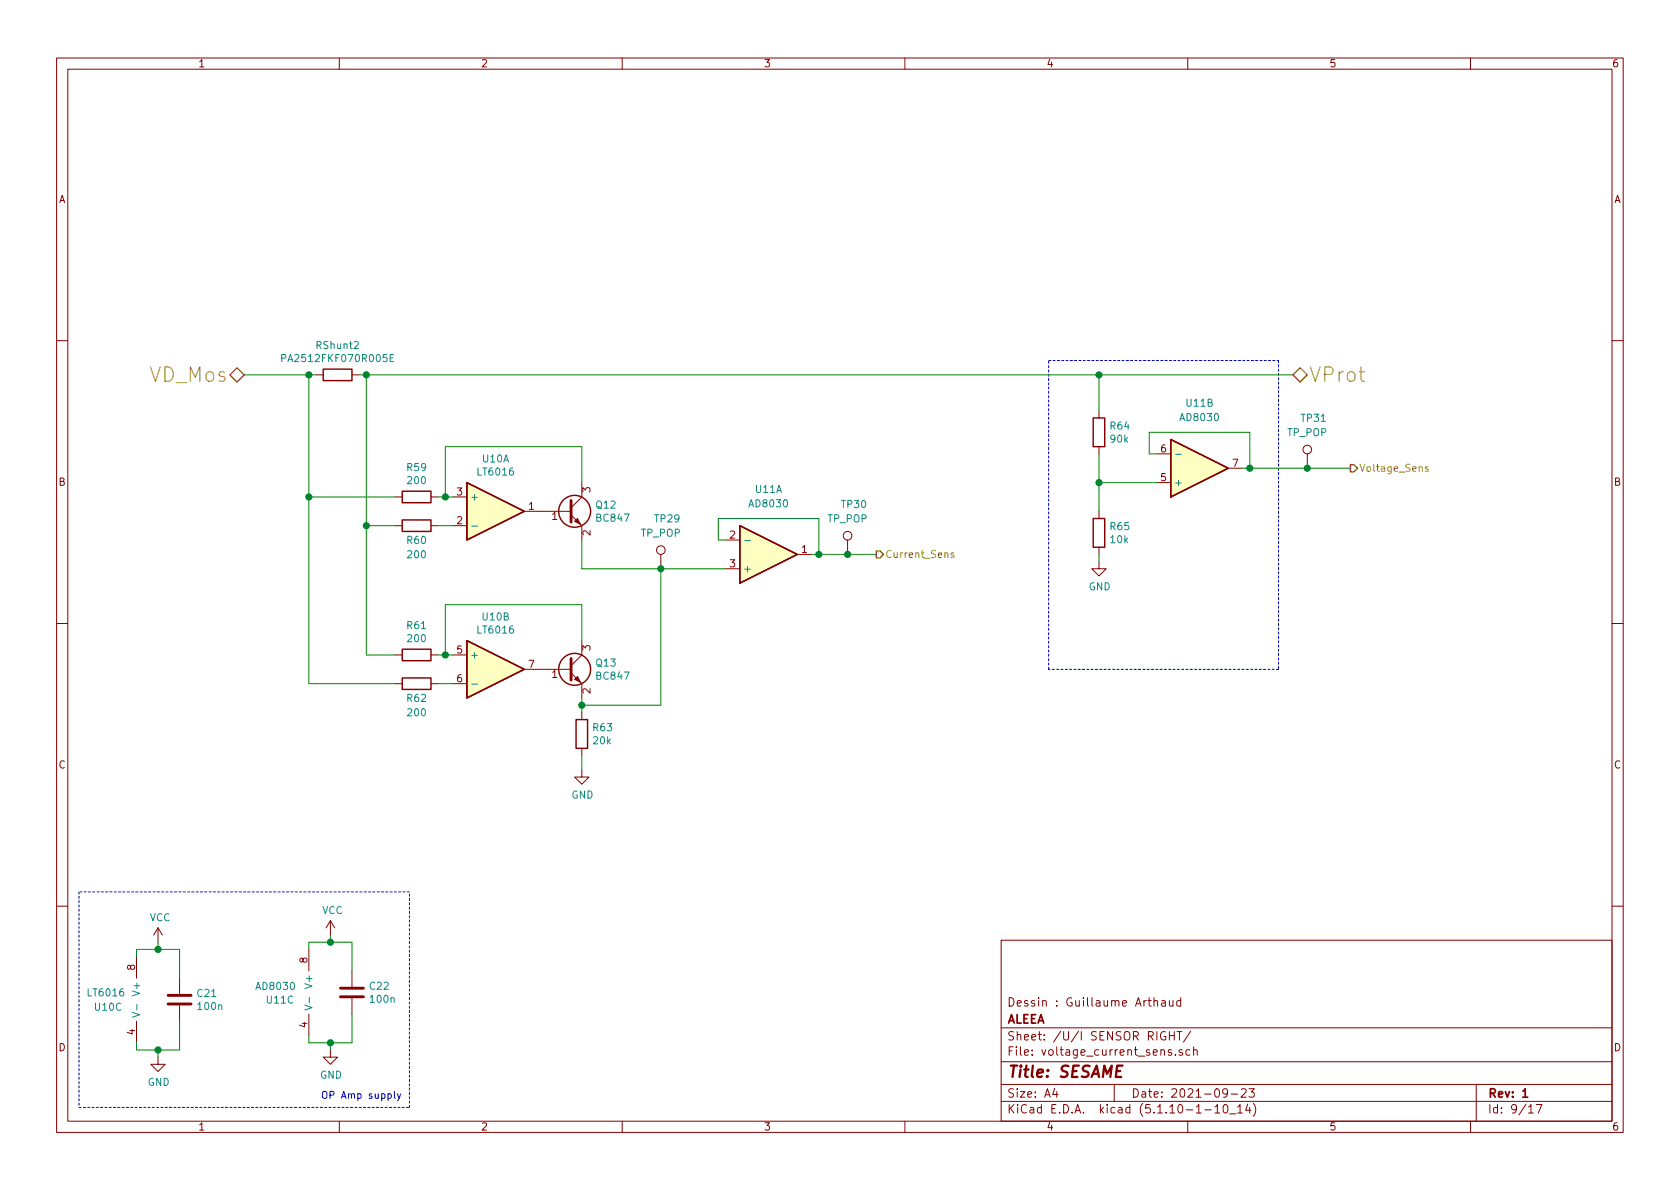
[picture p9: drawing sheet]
<svg xmlns="http://www.w3.org/2000/svg" width="297mm" height="210mm" viewBox="0 0 297 210" stroke-linecap="round" stroke-linejoin="round" font-family="sans-serif">
<g fill="none" stroke="#840000" stroke-width=".18">
<path d="M10 10.3h277v189.9h-277zM12 12.2h273v186.1h-273zM60 10.3v1.9M110 10.3v1.9M160 10.3v1.9M210 10.3v1.9M260 10.3v1.9M10 60.2h2M55.9 66.3h1.2M62.2 66.3h1.3M194.3 72.6v1.3M194.3 79v1.3"/>
<path d="M285 60.2h2M69.8 93h1.3M69.8 87.9h1.3M76.2 93h1.3M76.2 87.9h1.3M80 93h2.5M80 87.9h2.5M92.7 90.4h8.3M101 91.1l1.9 1.9v2.5M102.9 85.3v2.6l-1.9 1.9M116.8 98v2.6M128.3 95.5h2.5"/>
<path d="M141 98h2.5M149.9 95.5v2.5M194.3 99.3v1.3h1.3l-1.3 1.2-1.3-1.2h1.3M194.3 90.4v1.3M194.3 96.8v1.2M204.5 85.3h2.5M204.5 80.3h2.5M217.2 82.8h2.5M231.1 80.3v2.5M10 110.3h2M69.8 115.8h1.3M76.2 115.8h1.3"/>
<path d="M80 115.8h2.5M92.7 118.4h8.3M101 119l1.9 1.9v2.5M102.9 113.3v2.5l-1.9 1.9M128.3 100.6h2.5M285 110.3h2M69.8 120.9h1.3M76.2 120.9h1.3M80 120.9h2.5M102.9 136.1v1.3h1.2l-1.2 1.3-1.3-1.3h1.3M102.9 126v1.2M102.9 132.3v1.3"/>
<path d="M10 160.2h2M24.1 169.2v3.8M27.9 164.1l-.7 1.2M27.9 164.1v2.5M27.9 164.1l.8 1.2M31.7 173v2.8M31.7 177.8v2.8M54.6 167.9v3.8M54.6 179.3v3.8M58.4 162.8l-.7 1.3M58.4 162.8v2.5M58.4 162.8l.8 1.3"/>
<path d="M62.2 171.7v2.8M62.2 176.5v2.8M177 166.3h108v32h-108zM204 177.1l.3-.2 .3 .1 .1 .9M204 176.4v1.5M205.4 177h.6v.9M206 177.3l-.5 .1a.29 .29 0 0 0-.2 .2 .29 .29 0 0 0 .2 .3l.5-.1M206.8 176.9v.9l.4 .1 .2-.1M207.4 176.9v1M208.8 177l-.5-.1-.2 .3v.6l.2 .1 .5-.1M208.8 176.4v1.5M285 160.2h2"/>
<path d="M24.1 180.6v3.8M27.9 186.9v1.3h1.3l-1.3 1.3-1.2-1.3h1.2M58.4 185.7v1.2h1.3l-1.3 1.3-1.3-1.3h1.3M60 198.3v1.9M110 198.3v1.9M160 198.3v1.9M177 194.8h108M177 191.8h108M177 187.8h108M177 181.8h108M186.5 192.5l-.4 1h1M186.8 193v1"/>
<path d="M197 191.8v3M206 182.5a.73 .73 0 0 0-.9 .5 .73 .73 0 0 0 .6 .9l.4-.1v-.5h-.3M206.8 182.4v1.5M206.8 183.1h.8M207.1 185.7l-.3-.1-.2 .2v.2l.5 .2v.3h-.5M207.6 182.4v1.5M207.8 186.5v.1M208.1 182.4h.9M208.5 182.4v1.5M209 185.7a.37 .37 0 0 0-.5 .1v.2l.5 .2 .1 .1-.2 .3-.4-.1M210 198.3v1.9M210.4 185.7l-.4-.1-.3 .3 .1 .6 .2 .1 .4-.1"/>
<path d="M210.5 182.3l-1.3 2M211 185.7h.1a.37 .37 0 0 1 .6 .1v.8M211 185.1v1.5M213 196.3h1.2M214.8 195.8l.4-.5v1.5M214.8 196.8h.9M216.4 195.5l.3-.2a.94 .94 0 0 1 0 1.5l-.4-.3v-.6zM217 193.2l-.1 .2a.48 .48 0 0 1-.6-.1v-.6a.48 .48 0 0 1 .6-.1l.1 .1a1.19 1.19 0 0 1-.2 1.2l-.5 .1M217.4 197h1.1M217.7 193.5h1.1M218.8 195.8l.5-.5v1.5M218.8 196.8h.9"/>
<path d="M219.5 192.7l.2-.2h.3l.3 .2v.3v.2l-.9 .8h.9M220.6 195.2l-.4 1.1h1M220.8 192.5h1l-.5 .6 .4 .1v.7l-.2 .1-.7-.1M221 195.8v1M221.6 195.1a1.71 1.71 0 0 1 0 2.3M260 198.3v1.9M261 191.8v6.5M270.3 195.8l.4-.5v1.5M270.3 196.8h.8M271.6 195.3h1l-.6 1.5"/>
<circle cx="231.1" cy="79.5" r=".76"/>
<circle cx="116.8" cy="97.3" r=".76"/>
<circle cx="149.9" cy="94.7" r=".76"/>
</g>
<path d="M269.2 193l.5-.5v1.5M269.2 194h.9" fill="none" stroke="#840000" stroke-width=".3"/>
<g fill="#ffffc2" stroke="#ffffc2" stroke-width=".18">
<path d="M207 77.7l10.2 5.1-10.2 5.1z"/>
<path d="M82.5 113.3l10.2 5.1-10.2 5z"/>
<path d="M82.5 85.3l10.2 5.1-10.2 5.1z"/>
<path d="M130.8 93l10.2 5-10.2 5.1z"/>
</g>
<g fill="none" stroke="#840000" stroke-width=".25">
<path d="M57.1 65.3h5.1v2h-5.1zM193.3 73.9h2v5.1h-2zM207 77.7l10.2 5.1-10.2 5.1zM71.1 91.9h5.1v2.1h-5.1zM71.1 86.9h5.1v2h-5.1zM82.5 85.3l10.2 5.1-10.2 5.1zM130.8 93l10.2 5-10.2 5.1zM193.3 91.7h2v5.1h-2zM71.1 114.8h5.1v2h-5.1zM71.1 119.9h5.1v2h-5.1zM82.5 113.3l10.2 5.1-10.2 5zM101.9 127.2h2v5.1h-2z"/>
<circle cx="101.6" cy="90.4" r="2.82"/>
<circle cx="101.6" cy="118.4" r="2.82"/>
</g>
<path d="M49.8 63.3l.7-.1v-.4l-.7-.1v1.3M69 63.3h.4M69.6 62.7h-.6v1.3h.6M83.4 93h1M131.7 95.6h1M207.9 80.3h1M83.4 121h1M23.4 179l1.3 .4-1.3 .5M24.2 177.6v1M53.9 177.7l1.3 .5-1.3 .4M54.7 176.4v.9" fill="none" stroke="#008484" stroke-width=".18"/>
<path d="M101 88.5v3.8M101 116.5v3.8M29.7 177.5h4.1M29.7 176h4.1M60.2 176.3h4.1M60.2 174.7h4.1" fill="none" stroke="#840000" stroke-width=".51"/>
<g fill="#840000" stroke="#840000" stroke-width=".18">
<path d="M101.6 92.2l.5-.5 .5 1z"/>
<path d="M101.6 120.1l.5-.5 .5 1z"/>
</g>
<path d="M185.4 63.7h40.7M226.1 63.7v54.7M185.4 118.4v-54.7M226.1 118.4h-40.7M14 157.7v38.1M72.4 157.7h-58.4M14 195.8h58.4M72.4 195.8v-38.1" fill="none" stroke="#0000c2" stroke-width=".18" stroke-dasharray=".4 .4"/>
<g fill="none" stroke="#008400" stroke-width=".18">
<path d="M43.2 66.3h12.7M54.6 66.3v54.6h15.2M63.5 66.3h165.1M64.8 66.3v49.5h5M194.3 66.3v6.3M54.6 87.9h15.2M64.8 93h5M77.5 93h2.5M77.5 87.9h2.5M102.9 85.3v-6.3h-24.2v8.9M102.9 95.5v5.1h25.4M128.3 95.5h-1.3v-3.8h17.8v6.3"/>
<path d="M143.5 98h11.4M194.3 80.3v10.1M194.3 98v1.3M194.3 85.3h10.2M204.5 80.3h-1.3v-3.9h17.8v6.4M219.7 82.8h19.1M77.5 115.8h2.5M102.9 113.3v-6.4h-24.2v8.9M116.8 100.6v24.1h-13.9M77.5 120.9h2.5M102.9 123.4v2.6M102.9 133.6v2.5"/>
<path d="M24.1 169.2v-1.3h7.6v5.1M27.9 166.6v1.3M54.6 167.9v-1.3h7.6v5.1M58.4 165.3v1.3M62.2 179.3v5.1h-7.6v-1.3M27.9 185.7v1.2M31.7 180.6v5.1h-7.6v-1.3M58.4 184.4v1.3"/>
</g>
<path d="M168.6 97.8h-.3l-.2 .1 .1 .2 .4 .1v.3h-.5M252.5 82.6l-.3-.1-.2 .2 .1 .2 .4 .1v.3h-.5" fill="none" stroke="#848400" stroke-width=".18"/>
<path d="M40.6 66.3l1.3-1.3 1.3 1.3-1.3 1.3zM228.6 66.3l1.3-1.3 1.2 1.3-1.2 1.3zM154.9 97.4h.7l.6 .6-.6 .7h-.7zM238.8 82.2h.6l.6 .6-.6 .6h-.6z" fill="none" stroke="#848400" stroke-width=".25"/>
<path d="M57 193.2l.3-.2a.44 .44 0 0 1 .5 .4v.7l-.3 .1h-.3a1 1 0 0 1-.2-1zM70.9 193.4l-.5 1.1-.1 .2" fill="none" stroke="#0000c2" stroke-width=".18"/>
<g fill="#008400" stroke="#008400" stroke-width=".25">
<circle cx="58.4" cy="184.4" r=".51"/>
<circle cx="58.4" cy="166.6" r=".51"/>
<circle cx="64.8" cy="66.3" r=".51"/>
<circle cx="27.9" cy="185.7" r=".51"/>
<circle cx="27.9" cy="167.9" r=".51"/>
<circle cx="194.3" cy="66.3" r=".51"/>
<circle cx="116.8" cy="100.6" r=".51"/>
<circle cx="144.8" cy="98" r=".51"/>
<circle cx="194.3" cy="85.3" r=".51"/>
<circle cx="102.9" cy="124.7" r=".51"/>
<circle cx="221" cy="82.8" r=".51"/>
<circle cx="78.7" cy="115.8" r=".51"/>
<circle cx="54.6" cy="66.3" r=".51"/>
<circle cx="231.1" cy="82.8" r=".51"/>
<circle cx="78.7" cy="87.9" r=".51"/>
<circle cx="64.8" cy="93" r=".51"/>
<circle cx="149.9" cy="98" r=".51"/>
<circle cx="54.6" cy="87.9" r=".51"/>
</g>
<g font-size="3.5" fill="#848400">
<text x="26.4" y="67.6">VD_Mos</text>
<text x="231.4" y="67.6">VProt</text>
</g>
<text font-size="2.8" fill="#840000" x="178" y="190.5">Title: SESAME</text>
<g font-size="2.1" fill="#840000">
<text x="178" y="178">Dessin : Guillaume Arthaud</text>
<text x="178" y="184">Sheet: /U/I SENSOR RIGHT/</text>
<text x="178" y="181">ALEEA</text>
<text x="178" y="186.7">File: voltage_current_sens.sch</text>
<text x="178" y="196.9">KiCad E.D.A. kicad (5.1.10-1-10_14)</text>
<text x="178" y="194.1">Size: A4</text>
<text x="200" y="194.1">Date: 2021-09-23</text>
<text x="263" y="194.1">Rev: 1</text>
<text x="263" y="196.9">Id: 9/17</text>
</g>
<g font-size="1.8" fill="#840000">
<text x="35" y="11.9">1</text>
<text x="85" y="11.9">2</text>
<text x="135" y="11.9">3</text>
<text x="185" y="11.9">4</text>
<text x="235" y="11.9">5</text>
<text x="285" y="11.9">6</text>
<text x="10.4" y="35.9">A</text>
<text x="285.4" y="35.9">A</text>
<text x="205.3" y="80">6</text>
<text x="218" y="82.5">7</text>
<text x="10.4" y="85.9">B</text>
<text x="80.8" y="87.6">3</text>
<text x="104.4" y="87.1" transform="rotate(-90 104.4 87.1)">3</text>
<text x="205.3" y="85.1">5</text>
<text x="285.4" y="85.9">B</text>
<text x="80.8" y="92.7">2</text>
<text x="93.5" y="90.2">1</text>
<text x="97.6" y="91.9">1</text>
<text x="104.4" y="94.7" transform="rotate(-90 104.4 94.7)">2</text>
<text x="129.1" y="95.2">2</text>
<text x="129.1" y="100.3">3</text>
<text x="141.8" y="97.8">1</text>
<text x="80.8" y="115.6">5</text>
<text x="93.5" y="118.1">7</text>
<text x="97.6" y="119.9">1</text>
<text x="104.4" y="115" transform="rotate(-90 104.4 115)">3</text>
<text x="80.8" y="120.6">6</text>
<text x="104.4" y="122.7" transform="rotate(-90 104.4 122.7)">2</text>
<text x="10.4" y="135.9">C</text>
<text x="285.4" y="135.9">C</text>
<text x="23.9" y="171.5" transform="rotate(-90 23.9 171.5)">8</text>
<text x="54.4" y="170.3" transform="rotate(-90 54.4 170.3)">8</text>
<text x="10.4" y="185.9">D</text>
<text x="23.9" y="183" transform="rotate(-90 23.9 183)">4</text>
<text x="54.4" y="181.7" transform="rotate(-90 54.4 181.7)">4</text>
<text x="285.4" y="185.9">D</text>
<text x="35" y="199.9">1</text>
<text x="85" y="199.9">2</text>
<text x="135" y="199.9">3</text>
<text x="185" y="199.9">4</text>
<text x="235" y="199.9">5</text>
<text x="285" y="199.9">6</text>
</g>
<g font-size="1.8" fill="#008484">
<text x="50.6" y="64">PA2512FKF070R005E</text>
<text x="56.1" y="61.7">RShunt2</text>
<text x="209.8" y="71.9">U11B</text>
<text x="196.4" y="76">R64</text>
<text x="208.9" y="74.5">AD8030</text>
<text x="227.7" y="77.1">TP_POP</text>
<text x="230.1" y="74.6">TP31</text>
<text x="72" y="83.3">R59</text>
<text x="85.4" y="81.8">U10A</text>
<text x="196.4" y="78.3">90k</text>
<text x="72.2" y="85.6">200</text>
<text x="83.1" y="88.5">+</text>
<text x="84.6" y="84.1">LT6016</text>
<text x="105.5" y="89.9">Q12</text>
<text x="132.7" y="89.7">AD8030</text>
<text x="133.6" y="87.2">U11A</text>
<text x="148.9" y="89.8">TP30</text>
<text x="207.5" y="86">+</text>
<text x="105.6" y="92.2">BC847</text>
<text x="113.4" y="94.9">TP_POP</text>
<text x="115.8" y="92.4">TP29</text>
<text x="146.4" y="92.4">TP_POP</text>
<text x="196.4" y="93.7">R65</text>
<text x="72" y="96.2">R60</text>
<text x="72.2" y="98.7">200</text>
<text x="131.3" y="101.2">+</text>
<text x="196.4" y="96.1">10k</text>
<text x="192.5" y="104.4">GND</text>
<text x="72" y="111.2">R61</text>
<text x="72.2" y="113.6">200</text>
<text x="84.6" y="112">LT6016</text>
<text x="85.4" y="109.7">U10B</text>
<text x="83.1" y="116.5">+</text>
<text x="105.5" y="117.9">Q13</text>
<text x="72" y="124.1">R62</text>
<text x="105.6" y="120.2">BC847</text>
<text x="72.2" y="126.7">200</text>
<text x="104.9" y="129.3">R63</text>
<text x="105" y="131.6">20k</text>
<text x="101" y="141.2">GND</text>
<text x="56.9" y="161.6">VCC</text>
<text x="26.5" y="162.9">VCC</text>
<text x="15.7" y="176.2">LT6016</text>
<text x="16.8" y="178.7">U10C</text>
<text x="24.8" y="175.7" transform="rotate(-90 24.8 175.7)">V+</text>
<text x="35" y="176.3">C21</text>
<text x="35.1" y="178.6">100n</text>
<text x="45.5" y="175.1">AD8030</text>
<text x="47.2" y="177.5">U11C</text>
<text x="55.2" y="174.4" transform="rotate(-90 55.2 174.4)">V+</text>
<text x="65.4" y="175">C22</text>
<text x="65.6" y="177.3">100n</text>
<text x="56.6" y="190.7">GND</text>
<text x="26.1" y="192">GND</text>
</g>
<g font-size="1.8" fill="#848400">
<text x="240.3" y="83.4">Voltage_Sens</text>
<text x="156.5" y="98.7">Current_Sens</text>
</g>
<text font-size="1.7" fill="#0000c2" x="58.2" y="194.3">OP Amp supply</text>
</svg>
